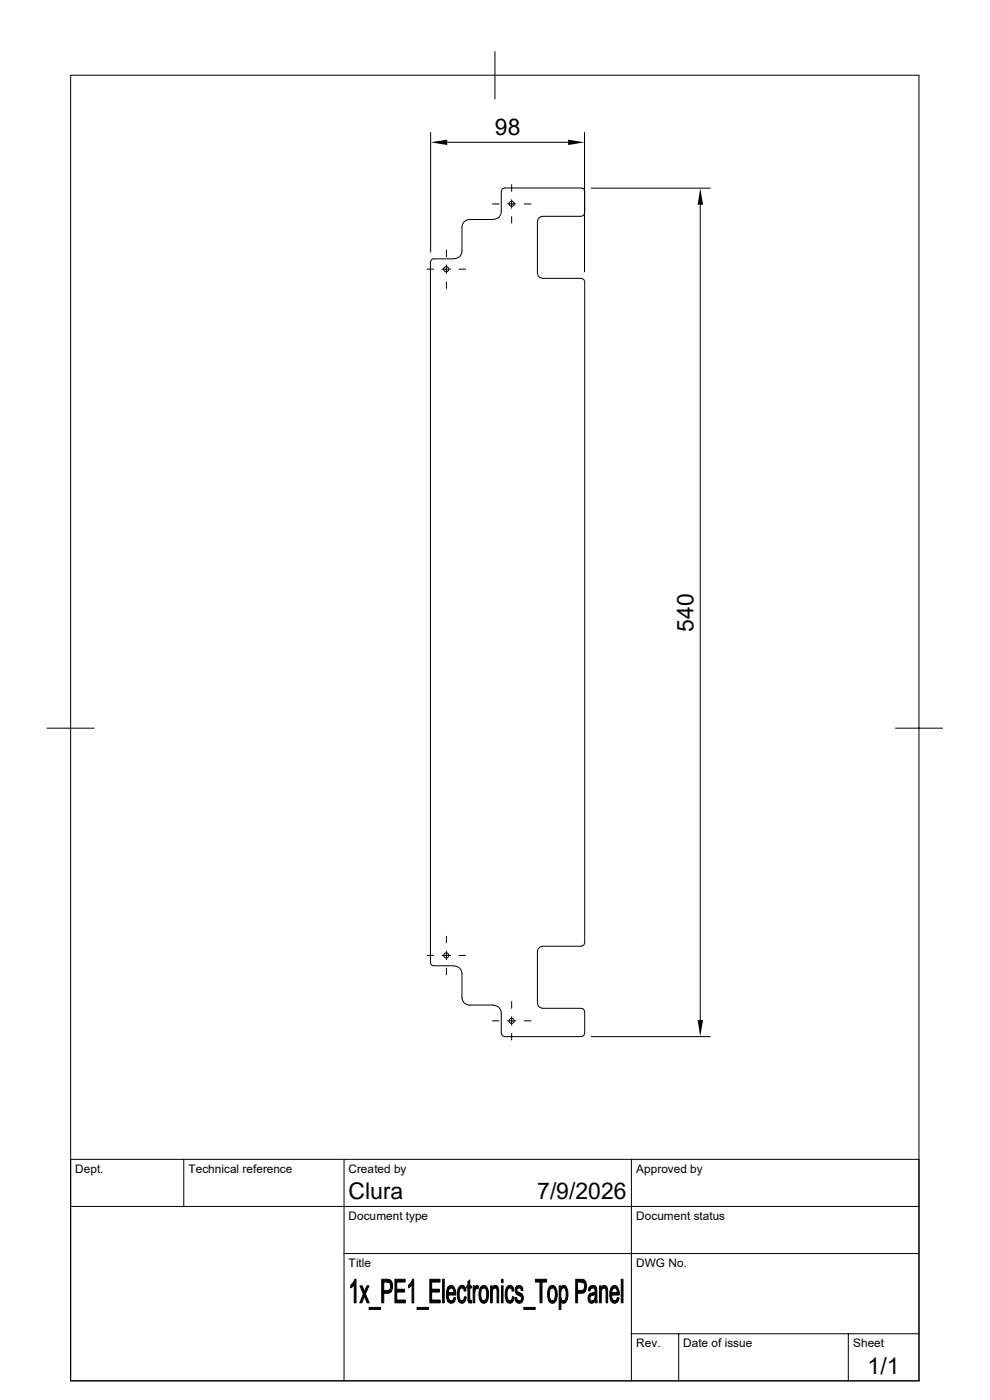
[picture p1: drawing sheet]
<svg xmlns="http://www.w3.org/2000/svg" width="210mm" height="297mm" viewBox="0 0 210 297" stroke-linecap="round" stroke-linejoin="round" font-family="sans-serif">
<g fill="none" stroke="#000" stroke-width=".21">
<path d="M15 16h179.9v276.9h-179.9zM105 11v10M91.4 28.1v25.4M94.9 30.2h25.6M107 39.9l-.4 .2-.2 .5M107 39.9h16.4M108.5 39.2v1.4M123.4 39.9l.4 .2 .2 .5M124 28.1v29.6M125.4 39.9h25.3M90.6 57.1h1.4M91.3 55.5v148.8"/>
<path d="M93.8 57.1h1.8M94.7 53v1.4M94.7 56.2v1.8M94.7 59.8v1.4M97.4 57.1h1.4M104.5 43.3h1.4M104.7 46.6h-5a1.59 1.59 0 0 0-1.7 1.6v5a1.66 1.66 0 0 1-1.6 1.7h-4.4l-.5 .2-.1 .4M106.3 40.6v4.3a1.59 1.59 0 0 1-1.6 1.6M107.7 43.3h1.7M108.5 42.4v1.8M108.5 45.9v1.4M111.2 43.3h1.4"/>
<path d="M115 45.9l-.7 .3-.3 .7v11.1l.3 .7 .7 .3M115 59.1h8.4l.4 .2 .2 .4M115 45.9h8.4M124 45.2l-.2 .5-.4 .1M124 40.6v4.6M124 59.7v140.4M148.5 43.4v173M10 154.5h10M189.9 154.5h10M94.7 198.6v1.4M90.6 202.7h1.4M91.4 204.3l.1 .4 .5 .2h4.4"/>
<path d="M93.8 202.7h1.8M94.7 201.8v1.8M94.7 205.4v1.4M96.4 204.9a1.59 1.59 0 0 1 1.6 1.7v5a1.59 1.59 0 0 0 1.7 1.6h5a1.66 1.66 0 0 1 1.6 1.7v4.3M97.4 202.7h1.4M104.5 216.6h1.4M106.4 219.2l.2 .5 .4 .2M107 219.9h16.4M107.7 216.6h1.7M108.5 212.5v1.4M108.5 215.7v1.8M108.5 219.2v1.4"/>
<path d="M111.2 216.6h1.4M115 200.8l-.7 .3-.3 .7v11.1l.2 .5 .4 .3 .4 .2h8.4M115 200.7h8.4M123.4 214l.4 .1 .2 .5M124 219.2l-.2 .5-.4 .2M124 200.1l-.2 .4-.4 .2M124 214.6v4.6M125.4 219.9h25.3M15 255.9h179.9M39 246v9.9M73 246v46.9M133.9 246v46.9"/>
<path d="M194.9 246h-179.9v46.9M73 265.9h121.9M133.9 283h61M144 283v9.9M180 283v9.9"/>
<circle cx="94.7" cy="57.1" r=".55"/>
<circle cx="108.5" cy="43.2" r=".55"/>
<circle cx="94.7" cy="202.7" r=".55"/>
<circle cx="108.5" cy="216.6" r=".55"/>
</g>
<g fill="#000" stroke="#000" stroke-width=".21">
<path d="M74.4 272.6l.2-.1h.5l-.7 .7z" fill-rule="evenodd"/>
<path d="M75.3 271.4h.2v5h-.4v-3.9h-.5z" fill-rule="evenodd"/>
<path d="M76.4 272.8h.4l1.5 3.6h-.4z" fill-rule="evenodd"/>
<path d="M77.1 274.5l.2 .5-.5 1.4h-.5z" fill-rule="evenodd"/>
<path d="M77.9 272.8h.4l-.8 1.7-.2-.5z" fill-rule="evenodd"/>
<path d="M78.3 277.4h2.4v.4h-2.4z" fill-rule="evenodd"/>
<path d="M81 271.4h1.5l.6 .5-1.7 .1v1.8l1.7 .1-.5 .4-1.2 .1v2h-.4z" fill-rule="evenodd"/>
<path d="M82.2 272l.9-.1 .2 .6-.2 1.4-1.7-.1h.9a1.01 1.01 0 0 0 0-1.8z" fill-rule="evenodd"/>
<path d="M83.8 271.4h2.1v.6h-1.7v1.5h1.6v.6h-1.6v1.7h1.8v.6h-2.2z" fill-rule="evenodd"/>
<path d="M86.7 272.6l.2-.1h.5l-.7 .7z" fill-rule="evenodd"/>
<path d="M87.5 271.4h.3v5h-.4v-3.9h-.5z" fill-rule="evenodd"/>
<path d="M88.5 277.4h2.4v.4h-2.4z" fill-rule="evenodd"/>
<path d="M91.2 271.4h2.1v.6h-1.7v1.5h1.6v.6h-1.6v1.7h1.8v.6h-2.2z" fill-rule="evenodd"/>
<path d="M93.9 271.4h.3v5h-.3z" fill-rule="evenodd"/>
<path d="M95 273.2h.7l-.4 .3-.2 .7 1.6 .1v.4h-1.6l.2 .9 .4 .4h-.7a4 4 0 0 1 0-2.8z" fill-rule="evenodd"/>
<path d="M95.1 273a.83 .83 0 0 1 .9-.2 .83 .83 0 0 1 .6 .8l.1 .7-1.6-.1h1.2l-.2-.8-.3-.2h-.8z" fill-rule="evenodd"/>
<path d="M95 276h.8l.3-.2 .2-.5h.4a.97 .97 0 0 1-.5 1 .97 .97 0 0 1-1 0z" fill-rule="evenodd"/>
<path d="M97.4 273a.74 .74 0 0 1 1.3 .2h-.7a1.34 1.34 0 0 0-.6 1.7l.1 .7 .5 .4h-.7a3.8 3.8 0 0 1 .1-3z" fill-rule="evenodd"/>
<path d="M97.3 276l.9-.1 .4-.8 .3 .1a.99 .99 0 0 1-1.2 1.2z" fill-rule="evenodd"/>
<path d="M98 273.2h.7l.1 .7h-.3l-.2-.5z" fill-rule="evenodd"/>
<path d="M99.7 271.5v1.3h.3v.5h-.3v2.4l.2 .2h-.6v-2.6h-.3v-.5h.3v-.9z" fill-rule="evenodd"/>
<path d="M99.3 275.9l.7-.1 .1 .6h-.6z" fill-rule="evenodd"/>
<path d="M100.4 272.8h.3v.5h.4l-.1 .1-.2 .5-.1 2.5h-.3z" fill-rule="evenodd"/>
<path d="M100.9 272.8l.3-.1 .3 .2-.1 .6-.7-.2z" fill-rule="evenodd"/>
<path d="M101.9 273.2h.7a1.78 1.78 0 0 0-.5 2.2l.2 .4 .3 .2h-.7a3.4 3.4 0 0 1 0-2.8z" fill-rule="evenodd"/>
<path d="M102.2 272.8a1.02 1.02 0 0 1 1.4 1.2 2.09 2.09 0 0 1-.9 2.5l-.4-.1-.4-.4h.7a1.13 1.13 0 0 0 .7-1.4l-.1-.8-.4-.5-.9-.1z" fill-rule="evenodd"/>
<path d="M104.1 272.8h.3v.5h.4l-.4 .7v2.4h-.3z" fill-rule="evenodd"/>
<path d="M104.4 273.2h.6l-.6 .1z" fill-rule="evenodd"/>
<path d="M104.7 272.8a.78 .78 0 0 1 .9 .1 .78 .78 0 0 1 .2 .9v2.6h-.3l-.1-2.8-.4-.4h-.6z" fill-rule="evenodd"/>
<path d="M106.4 272.8h.3v3.6h-.3z" fill-rule="evenodd"/>
<path d="M106.4 271.4h.3v.7h-.3z" fill-rule="evenodd"/>
<path d="M107.5 273a.74 .74 0 0 1 1.3 .2h-.6a1.34 1.34 0 0 0-.6 1.7l.1 .7 .5 .4h-.8a3.8 3.8 0 0 1 .1-3z" fill-rule="evenodd"/>
<path d="M107.4 276l1-.1 .3-.8 .4 .1a.99 .99 0 0 1-1.3 1.2z" fill-rule="evenodd"/>
<path d="M108.2 273.2h.6l.2 .7h-.3l-.2-.5z" fill-rule="evenodd"/>
<path d="M109.4 273.2h.7a.49 .49 0 0 0-.5 .5 .49 .49 0 0 0 .6 .5 1.18 1.18 0 0 1 .8 1.1 1.18 1.18 0 0 1-.8 1.2l-.6-.1-.2-.4h.8a.57 .57 0 0 0 .5-.6 .57 .57 0 0 0-.6-.6 1.18 1.18 0 0 1-.7-1.6z" fill-rule="evenodd"/>
<path d="M109.2 275.3h.4l.2 .5 .4 .2h-.8z" fill-rule="evenodd"/>
<path d="M109.6 272.9a.86 .86 0 0 1 1-.1 .86 .86 0 0 1 .4 .9l-.4 .1a.46 .46 0 0 0-.5-.6h-.7z" fill-rule="evenodd"/>
<path d="M111.1 277.4h2.4v.4h-2.4z" fill-rule="evenodd"/>
<path d="M113.6 271.4h2.4v.6h-1v4.4h-.4v-4.4h-1z" fill-rule="evenodd"/>
<path d="M116.4 273.3l.8-.1a1.78 1.78 0 0 0-.6 2.2l.2 .4 .4 .2-.8-.1a3.8 3.8 0 0 1 0-2.6z" fill-rule="evenodd"/>
<path d="M116.8 272.8a1.02 1.02 0 0 1 1.4 1.2 2.09 2.09 0 0 1-.9 2.5l-.5-.1-.3-.4h.7a1.13 1.13 0 0 0 .6-1.4l-.1-.8-.3-.5-.9-.1z" fill-rule="evenodd"/>
<path d="M118.6 272.8h.4v.5h.3a2.48 2.48 0 0 0 .1 2.7h.8h-1.2v1.8h-.4z" fill-rule="evenodd"/>
<path d="M119 273.1l.5 .1-.5 .1z" fill-rule="evenodd"/>
<path d="M119.2 272.8a.82 .82 0 0 1 .9 .1 .82 .82 0 0 1 .3 .8v.2a3.4 3.4 0 0 1-.2 2.1h-.7a1.56 1.56 0 0 0 .6-1.9l-.3-.8-.8-.2z" fill-rule="evenodd"/>
<path d="M119 276h1.2a.61 .61 0 0 1-.6 .5 .61 .61 0 0 1-.6-.5z" fill-rule="evenodd"/>
<path d="M122.1 271.4h1.6l.5 .5-1.7 .1v1.8l1.7 .1-.5 .4-1.2 .1v2h-.4z" fill-rule="evenodd"/>
<path d="M123.3 272l.9-.1 .2 .8-.2 1.2-1.7-.1h.9a.93 .93 0 0 0 .5-1.5l-.2-.2z" fill-rule="evenodd"/>
<path d="M125 273.2h.7l-.4 .1-.2 .6-.3-.1z" fill-rule="evenodd"/>
<path d="M125.1 274.5l1.1 .1a1.08 1.08 0 0 0-1.1 1l.3 .4 .8 .1a.78 .78 0 0 1-1 .3 .78 .78 0 0 1-.4-.9v-.5z" fill-rule="evenodd"/>
<path d="M125.1 272.9a.91 .91 0 0 1 1.1-.1 .91 .91 0 0 1 .4 1.1l.1 2.5h-.4v-.4l-.5-.1 .4-.5v-.8l-1.1-.1 .6-.2a.53 .53 0 0 0 .6-.5 .53 .53 0 0 0-.5-.6h-.8z" fill-rule="evenodd"/>
<path d="M125.6 276h.7z" fill-rule="evenodd"/>
<path d="M127.2 272.8h.3v.5h.4l-.3 .7v2.4h-.4z" fill-rule="evenodd"/>
<path d="M127.6 273.2h.5l-.6 .1z" fill-rule="evenodd"/>
<path d="M127.8 272.8a.78 .78 0 0 1 .9 .1 .78 .78 0 0 1 .2 .9v2.6h-.3l-.1-2.8-.4-.4h-.5z" fill-rule="evenodd"/>
<path d="M129.6 273.2h.8l-.4 .3-.2 .7 1.6 .1v.4h-1.6l.1 1 .5 .3h-.8a4 4 0 0 1 0-2.8z" fill-rule="evenodd"/>
<path d="M129.8 273a.83 .83 0 0 1 .9-.2 .83 .83 0 0 1 .5 .8l.2 .7-1.6-.1h1.2l-.3-.8-.2-.2h-.9z" fill-rule="evenodd"/>
<path d="M129.6 276h.9l.3-.3 .2-.4h.3a.92 .92 0 0 1-.5 1.1 .92 .92 0 0 1-1.2-.4z" fill-rule="evenodd"/>
<path d="M131.8 271.4h.4v5h-.4z" fill-rule="evenodd"/>
</g>
<path d="M91.4 30.2l3.5-.6v1.2zM120.5 29.6l3.5 .6-3.5 .6zM148.5 39.9l.6 3.5h-1.1zM148 216.4h1.1l-.6 3.5z" fill="#000"/>
<g font-size="4.9">
<text x="105" y="28.7">98</text>
<text x="147.1" y="134" transform="rotate(-90 147.1 134)">540</text>
<text x="73.9" y="254.5">Clura</text>
<text x="113.9" y="254.5">7/9/2026</text>
<text x="184.1" y="291.6">1/1</text>
</g>
<g font-size="2.5">
<text x="16" y="248.8">Dept.</text>
<text x="40" y="248.8">Technical reference</text>
<text x="74" y="248.8">Created by</text>
<text x="134.9" y="248.8">Approved by</text>
<text x="74" y="258.7">Document type</text>
<text x="135" y="258.7">Document status</text>
<text x="74" y="268.7">Title</text>
<text x="135" y="268.7">DWG No.</text>
<text x="135" y="285.8">Rev.</text>
<text x="145" y="285.8">Date of issue</text>
<text x="181" y="285.8">Sheet</text>
</g>
</svg>
